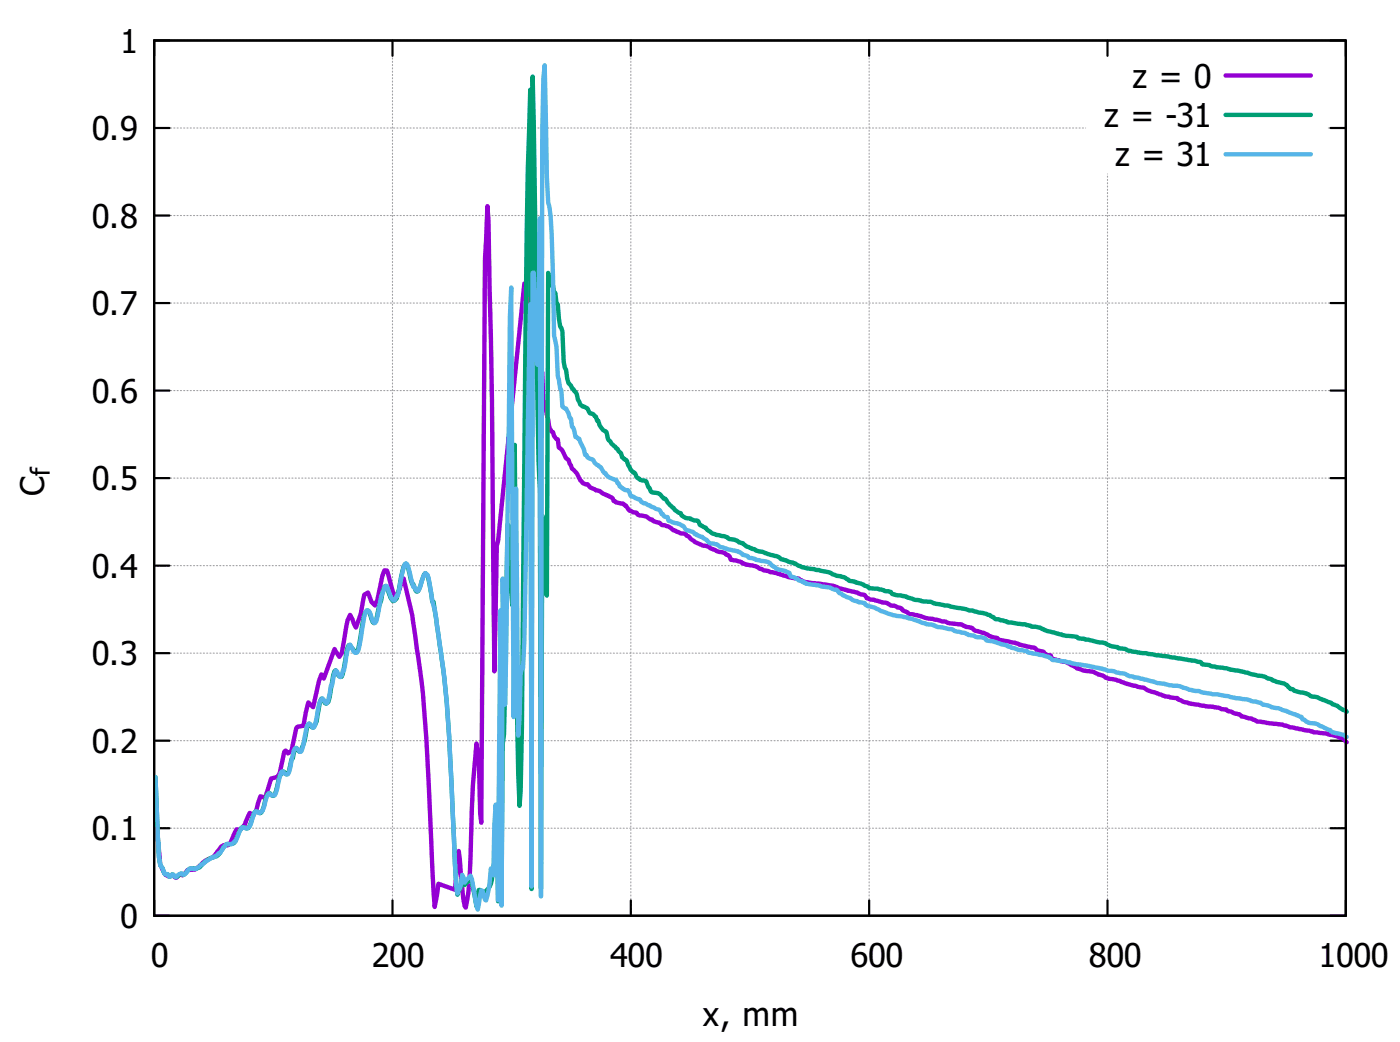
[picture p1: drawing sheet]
<svg xmlns="http://www.w3.org/2000/svg" width="226mm" height="168mm" viewBox="0 0 226 168" stroke-linecap="round" stroke-linejoin="round" font-family="sans-serif">
<g fill="none" stroke="#a0a0a4" stroke-width=".18" stroke-dasharray=".2 .4">
<path d="M24.9 6.5h192.1M178.6 9v-2.5M24.9 34.7h192.1M24.9 20.6h150.2M214.2 20.6h2.8M24.9 48.8h192.1M24.9 77h192.1M24.9 62.9h192.1M24.9 91.2h192.1M24.9 119.4h192.1M24.9 105.3h192.1M24.9 133.5h192.1"/>
<path d="M24.9 147.6h192.1M24.9 147.6v-141.1M63.3 147.6v-141.1M101.7 147.6v-141.1M140.2 147.6v-141.1M178.6 147.6v-119.6M217 147.6v-141.1"/>
</g>
<g fill="none" stroke="#000" stroke-width=".35">
<path d="M24.9 6.5h192.1v141.1h-192.1zM27.3 6.5h-2.4v2.5M63.3 6.5v2.5M101.7 6.5v2.5M140.2 6.5v2.5M178.6 6.5v2.5M214.6 6.5h2.4v2.5M24.9 34.7h2.4M24.9 20.6h2.4M214.6 34.7h2.4M214.6 20.6h2.4M24.9 48.8h2.4"/>
<path d="M214.6 48.8h2.4M24.9 77h2.4M24.9 62.9h2.4M214.6 77h2.4M214.6 62.9h2.4M24.9 91.2h2.4M214.6 91.2h2.4M24.9 119.4h2.4M24.9 105.3h2.4M214.6 119.4h2.4M214.6 105.3h2.4M24.9 133.5h2.4"/>
<path d="M214.6 133.5h2.4M24.9 145.1v2.5h2.4M63.3 145.1v2.5M101.7 145.1v2.5M140.2 145.1v2.5M178.6 145.1v2.5M217 145.1v2.5h-2.4"/>
</g>
<path d="M197.6 12.2h13.8M217.2 119.6a1.96 1.96 0 0 0-1.2-.7l-.4-.2-1.7-.5-2.1-.2-.2-.2-3.7-.6a9.1 9.1 0 0 0-3.2-.7l-1.6-.2a.67 .67 0 0 1-.7-.3l-.6-.2-1.5-.3-.4-.4-.6-.1-.8-.3a.74 .74 0 0 1-.7-.4h-.8l-.4-.2-1-.2-1.9-.2a14.1 14.1 0 0 1-3.7-1l-.1-.2-2-.3-2.9-1a2.15 2.15 0 0 0-1.5-.5l-3.9-1.2a2.86 2.86 0 0 1-1.9-.7l-.5-.1-1-.5-1.4-.1-1.1-.4-.2-.3-.6-.2a2.53 2.53 0 0 0-1.7-.6l-1.5-.4-.3-.6-.7-.1-.4-.5-1-.2-.2-.1a.63 .63 0 0 0-.7-.4l-2-.4-.7-.3-2.7-.5-.2-.3-.8-.1-.4-.2a4.2 4.2 0 0 0-2.1-.8l-.4-.1a.79 .79 0 0 0-.7-.5l-.6-.1-.8-.4-2.1-.2-.4-.2-3.3-.6-.7-.3-1.4-.3a.66 .66 0 0 1-.8-.3l-.7-.4a.69 .69 0 0 0-.8-.4l-.8-.3a1.15 1.15 0 0 1-.9-.4l-.8-.1-1.4-.4-.5-.1-.6-.2-.4-.5-.6-.1-.5-.3-2.9-.7a12 12 0 0 0-3.9-.8l-1.5-.2-1-.3-.2-.3-1.7-.2-1.4-.5-1.5-.3-.4-.2-1.3-.4a3.8 3.8 0 0 0-2.1-.6l-.6-.2-.4-.3-1.6-.3-.3-.7-.4-.1-.2-.3-1.3-.3-1-.4-.6-.4-.8-.1-1.1-.6-.8-.5-.2-.3-.4-.2a.87 .87 0 0 0-.9-.3l-1-.5h-.2l-.8-.6-.5-.2a1.01 1.01 0 0 1-1-.5 1.52 1.52 0 0 1-1.1-.5 1.2 1.2 0 0 1-1-.5l-1.4-.3a.7 .7 0 0 0-.7-.3l-.6-.3-.6-.8-.2-.1a1.64 1.64 0 0 0-1.3-.4l-.4-.2a1.3 1.3 0 0 0-1.2-1l-.5-.2a1.41 1.41 0 0 0-1.2-.6l-1-.5-.3-.5h-.4l-.4-.1-.4-.5-.6-1.1-.8-.8-.5-1.4-.4-.2-.6-1.3-.6-.5-.1-1.3h-.3l-.3-.5-.2-.7h-.2l-.4-.7-.8-4.1-.2-.1-.1-4.7h-.3l-.1-1.5-.2-.4-.6-5.6-.6-1.7-.4-3.5-.4-1.2-.3-.4-4.3 41.4-.2 .8-.4 20.3-.1-16.6a2755.1 2755.1 0 0 0-.8-56.1l-.2-2.3-.4 8.6-.6 90.8-.2-1.6-.2-8.8-.4-2.4-.5 6.6-.6 15.8-.6 4.1-.2-.3-.2-1.1-.7-7.8-.2 1-.4 5.3-2.7-1-.6 3.8-.6-10.8a322 322 0 0 0-1.7-26.9l-1.3-9.4-1.4-5.9-.4 .8-.6 1.8-.3 .3-.4-.7-1-3.4-.4-.1-.4 1-.7 3.8-.4 .9-.6-.6-.6-1.5-.6 .3-.5 3.1-.8 2.2-.9-2-.4 .8-.2 1-.8 4.4-.4 .6-.7-1.3-1.8 4.8-.4-.7-.4 1-.9 4.3-.8-.8-.8 3.8-.9 .1-.2 .2-.8 3.7-.6 .4-.3-.4-.3 .2-.7 3.4-.4 .6-1 .3-.9 3.1-.8-.3-.8 2.5-.3 .5-.6-.3-.8 1.9-.7 .8-.6-.1-1 2.2a1.03 1.03 0 0 1-1.2 .4l-.3 .3-1.4 1.7a5.9 5.9 0 0 0-2.7 1.8l-1.3 .2-.8 .9-.4-.2-.7 .6-.6-.5-.2 .2h-.4l-.6-.3-.8-1.5-.3-4.3" fill="none" stroke="#9400d3" stroke-width=".71"/>
<path d="M197.6 18.5h13.8M217.2 114.7l-.2-.2-.6-.2a2.78 2.78 0 0 0-1.5-.8l-.2-.2-2.3-1-1-.1a4.6 4.6 0 0 0-2.3-.8l-.4-.1-.2-.2-.4-.1-.2-.2a2.79 2.79 0 0 0-2.1-.9l-.5-.2-.2-.2-.6-.1-1-.5-1.7-.3-.6-.2-2.7-.5-.7-.2-1.6-.1-.9-.3-.3-.1-1.1-.1a.63 .63 0 0 0-.8-.5l-5-.8-6.1-.9-.6-.3-1-.1-.2-.2-1.1-.2-.8-.5-3.3-.5-.2-.2h-.9l-.2-.3-.6-.1a19.8 19.8 0 0 1-4.6-.9 3.7 3.7 0 0 0-2.1-.6l-.2-.2-.8-.2-2.9-.3-.2-.2-.9-.1-.4-.2a.63 .63 0 0 1-.8-.4 9.9 9.9 0 0 0-3.1-.9l-4.2-.9-1.9-.3-1-.3-1.3-.1-.2-.1-1-.1a9.4 9.4 0 0 0-3.1-.8l-.6-.2-.1-.3-.4-.1-.6-.1-1.2-.3-1.3-.1-.2-.3-.6-.1-.2-.2-1.1-.3-.2-.2-1-.1-.7-.6-.6-.2a3.1 3.1 0 0 1-1.8-.5l-4.6-1a12.2 12.2 0 0 0-3.3-1.2 2.54 2.54 0 0 0-1.7-.7l-1.3-.5-1-.2-.2-.2h-.4l-.9-.4-.6-.6-.6-.1a1.8 1.8 0 0 0-1.5-.5 3.7 3.7 0 0 0-2.1-.7l-.8-.3-.8-.6-.2-.2-1-.5-.1-.5-.2-.2h-.6l-.6-.4a1.38 1.38 0 0 1-1.5-.8l-.4-.1-.6-.4-1.1-1.2-.4-.6h-.2a1.91 1.91 0 0 0-1.9-1.1l-.3-.1-.1-.5-.2-.2-.4-1-1-.2-.2-.2-.2-.1-.4-.7-.3-.2-.4-.4-.6-1.4-.8-.6-.2-.7-1.9-2-.2-.3-.2-1.1-.5-.3-.4-.5-.4-1h-.2l-.2-.7h-.2a.79 .79 0 0 0-.8-.5l-.3-.8-.8-.3-.4-.3-.8-2-1.1-1.5-.4-2.1-.2-.4-.2-.9-.2-4.9-.2-.6-.2-.2-.3-3.5-.3-.2-.1-1.6-.2-.3-.2-1h-.2l-.6-2-.2 52-.2-.7-.2-2-.3-10.2-.3 60.1-.1-64.2a1515.2 1515.2 0 0 1-.8-45l-.4-21.7-.2 131-.2-128.8a1220.5 1220.5 0 0 0-.8 40.4l-.5 62.1-.2 10.5-.2 2.4-.4-14.6-.4-43.6-.4 25.8-.2-2.2-.2-7.6-.1-3-.3-.2-.3 26.2-.2 7.6-.2 1.7-.2 23.7-.2-23.3-.2 5.1-.2 19.7-.2-11.1-.2 5-.2 .2-.1 .3-.3 2.1a3.6 3.6 0 0 1-1.3 2.3l-.2 .3-.2-.2-.2-.7h-.2l-.2 .6-.2 2.1-.7-3.9-.2-.5-1 .9-.4-1.3-.2 1.5-.5 1.4a186 186 0 0 1-.8-13.6 241 241 0 0 0-1.7-24.2l-1.4-9.4h-.2l-.7-4.2-.4-.4-.4 .7-.6 1.8-.2 .4-.2 .1-.2-.2-.4-1.1h-.1l-.2-.6a7.7 7.7 0 0 0-.8-2.7l-.2 .1-.4 1.1-.9 4.4-.4 .4-.2 .1-.4-.6-.6-1.6-.2-.3-.2 .1-.9 3.4-.4 2-.2 .4-.2 .1-.2-.2-.6-1.6-.2-.2-.2 .1-.4 .5-.9 5.5-.2 .5-.2 .2-.2-.2-.7-1h-.3a12.8 12.8 0 0 0-.7 3.6l-.4 1.4-.2 .1-.4-.3-.4-.8-.1 .2-1 4.9-.4 .3-.8-.8-.2 .4-.4 2.1a3.3 3.3 0 0 1-.7 2.2l-.2-.1-.4-.6-.2 .1-.6 2.7-.5 1.6-.3 .2-.5-.7-.2 .2-.4 1.5-.2 .1-.6 2.4-.2 .1-.5-.5-.2 .2-.4 .5-.8 3-.2 .3h-.2l-.4-.4h-.3l-.4 1.1a3.5 3.5 0 0 1-.8 2l-.8-.2a3.4 3.4 0 0 0-.7 1.8l-.4 .8-.2 .1-.8-.2-.2 .1-.7 1.7a1.18 1.18 0 0 1-1.6 .9l-.6 .5-.9 1.4-1.4 .5-1.3 1.2a1.46 1.46 0 0 1-1.5 .4 1.31 1.31 0 0 0-1 .8l-.2 .1-.6-.1-.4 .4-.3 .2-.6-.5-.4 .4-.4-.4h-.4l-.4-.9-.4-.6-.2-1.2-.1-3.1-.4-9.8" fill="none" stroke="#009e73" stroke-width=".71"/>
<path d="M197.6 24.9h13.8M217.2 118.8l-.4-.3-.8-.2a2.07 2.07 0 0 1-1.5-.7l-1.5-.6a3 3 0 0 0-2-.5l-.4-.2-.2-.2-.3-.2-.2-.4-3.7-1.4-1.1-.1-1-.4a.76 .76 0 0 1-.8-.3l-1.5-.3-.6-.3-1.9-.2-2.9-.6-2.3-.3-.8-.2a7.2 7.2 0 0 1-3.1-.8l-1.5-.2-1-.2-1.1-.1-.6-.3-3.9-.8-.7-.4-1.4-.2-.4-.2-.9-.1-1-.4-2.1-.4-1.9-.2-1.2-.4-2.3-.3a.66 .66 0 0 1-.8-.3l-.3-.3-3.3-.6-.2-.3-1.3-.2-1.2-.3-.2-.2h-.4l-.2-.2-.8-.2-1.5-.5-1-.1a.95 .95 0 0 0-.9-.5h-.6l-.6-.3-.8-.1-.5-.3-1.4-.2-.7-.4-1.6-.3a2.42 2.42 0 0 1-1.5-.4l-1-.1-1.1-.5-2-.6-2.3-.3-1.9-.7-.9-.5-1.2-.3-.4-.2a.83 .83 0 0 0-.8-.4l-1.3-.4-.4-.3-1.2-.4-.1-.3a.92 .92 0 0 1-.8-.6l-.4-.1-1-.4-3.6-.5-.6-.4-.6-.1-.5-.5-.8-.3-.2-.5-.8-.3a2.22 2.22 0 0 1-1.5-.6h-.2l-.6-.6-.4-.2-1.9-.4-.2-.2-1-.1-.1-.3-.8-.2-.8-.6-1.7-.3-1.2-.4a2.63 2.63 0 0 0-1.5-.5l-1.4-1.1-.7-.2-.8-.6-1-.2-.4-.6a4.1 4.1 0 0 0-1.9-.7l-.6-.2-.1-.7a.66 .66 0 0 1-.8-.5h-.2l-.4-.6-2.9-1.3a.85 .85 0 0 0-.7-.6l-1-.4-.2-.6a.76 .76 0 0 0-.8-.3l-.8-.6-.1-.5h-.2l-.2-.6h-.2a2.22 2.22 0 0 1-1.6-1.1h-.1l-.6-.9-.4-.3a1.21 1.21 0 0 1-.8-.8l-.4-.2a.94 .94 0 0 1-.7-.7h-.2l-.2-.8-.8-1.8-.6-.3-.3-1.5-.3-.1-.1-1.3-.2-.2-.2-.7-.4-.8-.6-.3-.2-2.6-.2-.2-.3-2.1-.3-4.7-.3-1.8-.4-16.3-.2-3-.4-2.1-.2-4.2-.4-18-.2 2.2-.1 8.7-.3 123.1-.1-109.3-.4 23.6-.2-1.5-.4-13.4-.2 .1-.2 98.9-.2-93.8-.9 54.2-.3 4.4-.1-.4-.2 1.3-.2 7.2-.2 2.8-.4-39.9-.4 36.9-.4-69.3-.2 4.8-.5 51.9-.2 10.5-.4-20.3-.2 52.8-.2-47.7-.4 46.8-.2-13.2-.2-2.2-.2 3.1-.1 8.3-.3-.3-.1-.8a19.9 19.9 0 0 1-.8 5.1l-.2-.1-.4-1.4-.2-.1-.6 3.1-.2-.6-.7-4.3-.2-.6-1 1.2-.4-1.3a6.7 6.7 0 0 1-.7 3 162.4 162.4 0 0 1-.8-13.4 237.9 237.9 0 0 0-1.7-24.3l-.8-5.4a14.7 14.7 0 0 0-.8-4.1l-.7-4.1-.4-.3-1 2.6-.2 .2h-.2l-.3-.6h-.3l-.7-3.1-.2-.5-.2-.2-.4 .6-1 4.6h-.1l-.4 .8a1.23 1.23 0 0 1-.8-1.2l-.4-1-.2-.2-.2 .2-.5 1.6-.2 1a8.3 8.3 0 0 1-.8 3.2h-.2l-.2-.4-.6-1.5-.4-.2-.4 1.1-.9 5.4-.2 .4h-.4l-.7-1.3-.3 .2-.7 3.9-.2 .1-.2 .7-.2 .3-.6-.9-.2-.2-.5 2.4-.2 .1-.6 2.8-.2 .1-.6-.8a2.43 2.43 0 0 0-.8 1.9l-.5 2.7-.2 .1-.4-.5-.2-.2h-.2l-.2 .3-.6 3-.3 1.2-.3 .1-.5-.6h-.2l-.2 .3-.6 2.7-.4 1.2-.3-.1-.6-.4-.2 .3-.6 2.4-.4 1.1a.74 .74 0 0 1-.9-.2 3.9 3.9 0 0 0-.8 2.1 1.24 1.24 0 0 1-.8 1l-.6-.2-.9 2.4a.67 .67 0 0 1-1 .2l-.2-.1-.2 .2-.9 2.1h-.2a1.03 1.03 0 0 1-1.2 .4l-.7 .9a3.4 3.4 0 0 1-1.8 1.4l-2.5 1.7h-.6a.86 .86 0 0 0-.9 .6l-.4 .3-.4-.1-.4 .1-.5 .5-.4-.5h-.2l-.4 .4-.4-.4h-.4l-.4-.9-.4-.6-.2-1.3-.1-3-.4-9.9" fill="none" stroke="#56b4e9" stroke-width=".71"/>
<g font-size="5.3">
<text x="19.4" y="8.5">1</text>
<text x="182.7" y="14.1">z = 0</text>
<text x="14.8" y="22.6">0.9</text>
<text x="178.1" y="20.5">z = -31</text>
<text x="179.8" y="26.8">z = 31</text>
<text x="14.8" y="36.7">0.8</text>
<text x="14.8" y="50.8">0.7</text>
<text x="14.8" y="64.9">0.6</text>
<text x="7.1" y="79.9" transform="rotate(-90 7.1 79.9)">C</text>
<text x="14.8" y="79">0.5</text>
<text x="14.8" y="93.1">0.4</text>
<text x="14.8" y="107.2">0.3</text>
<text x="14.8" y="121.3">0.2</text>
<text x="14.8" y="135.4">0.1</text>
<text x="19.4" y="149.5">0</text>
<text x="24.3" y="155.9">0</text>
<text x="59.9" y="155.9">200</text>
<text x="98.4" y="155.9">400</text>
<text x="137.2" y="155.9">600</text>
<text x="175.6" y="155.9">800</text>
<text x="212.6" y="155.9">1000</text>
<text x="113.4" y="165.4">x, mm</text>
</g>
<text font-size="4.2" x="8.1" y="76.7" transform="rotate(-90 8.1 76.7)">f</text>
</svg>
